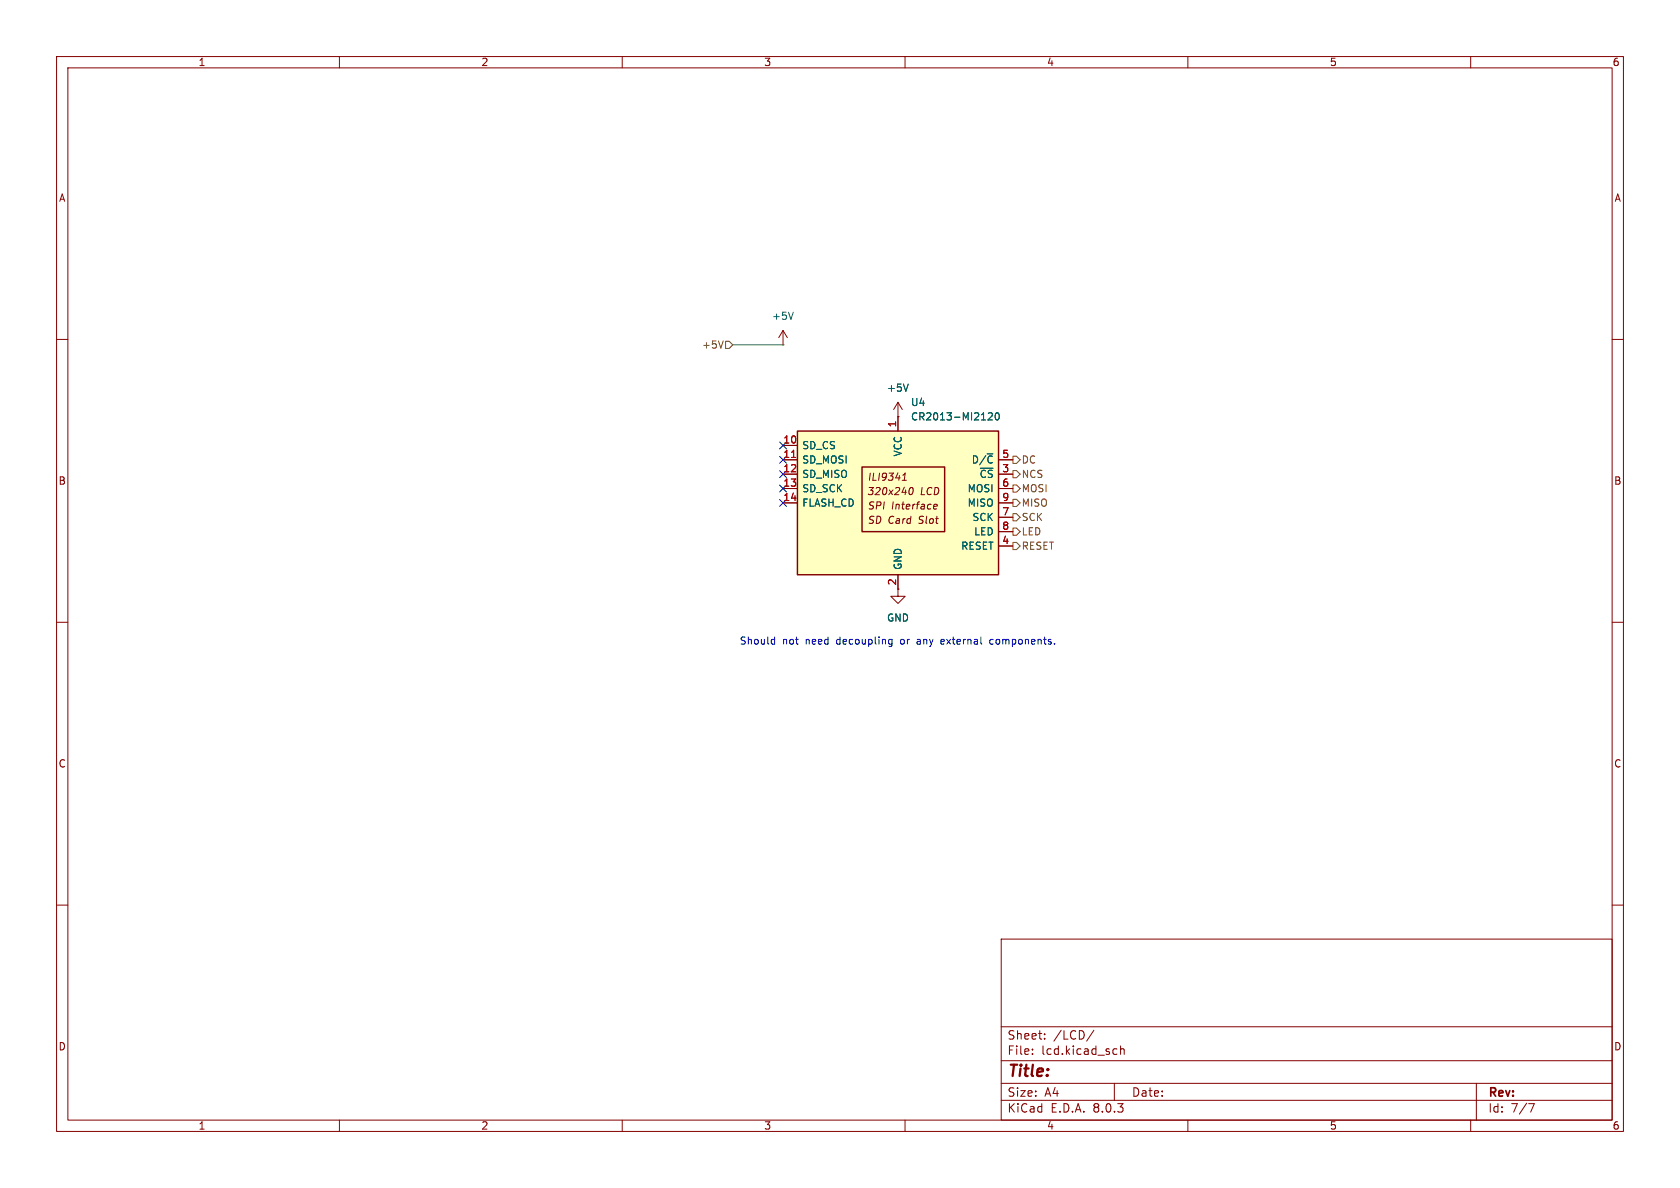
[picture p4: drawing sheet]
<svg xmlns="http://www.w3.org/2000/svg" width="297mm" height="210mm" viewBox="0 0 297 210" stroke-linecap="round" stroke-linejoin="round" font-family="sans-serif">
<g fill="none" stroke="#840000" stroke-width=".18">
<path d="M10 10h277v190h-277zM12 12h273v186h-273zM60 10v2M110 10v2M160 10v2M210 10v2M260 10v2M10 60h2M138.4 58.4l-.7 1.3M138.4 58.4v2.6M138.4 58.4l.8 1.3M285 60h2"/>
<path d="M138.4 61h.1M10 110h2M285 110h2M10 160h2M285 160h2M177 166h108v32h-108zM60 198v2M110 198v2M160 198v2M177 194.5h108M177 191.5h108M177 187.5h108"/>
<path d="M177 181.5h108M182.5 186.3v.1M182.5 185.5v.1M184.7 183.6v.1M184.7 182.8v.1M193.4 182.1l-1.3 2M197 191.5v3M197 185.4l.5 .1M197.5 186.3l-.5 .1M198.1 185.5l.2-.1 .4 .1v.9M198.1 184.9v1.5M210 198v2"/>
<path d="M260 198v2M261 191.5v6.5M270.2 195.1h1l-.6 1.5"/>
</g>
<path d="M140.2 55.2l-.4 1.3" fill="none" stroke="#006464" stroke-width=".18"/>
<path d="M141 76.2h35.5v25.4h-35.5z" fill="#ffffc2"/>
<path d="M141 76.2h35.5v25.4h-35.5zM152.4 82.6h14.6v11.4h-14.6z" fill="none" stroke="#840000" stroke-width=".25"/>
<g fill="none" stroke="#840000" stroke-width=".18">
<path d="M138.4 78.7h2.6M158.7 73.7h.1M158.7 71.1v5.1M158.7 71.1l-.7 1.3M158.7 71.1l.8 1.3M138.4 81.3h2.6M138.4 83.8h2.6M138.4 86.4h2.6M138.4 88.9h2.6M159.5 84.9h.7M159.6 84l.4-.4-.1 1.3M160.9 86.3l.3-.1a.75 .75 0 0 1-.3 1.2l-.1-.1-.1-.3z"/>
<path d="M165.1 89.9h.5M165.1 89.3l.2-.2h.2l.2 .2v.1l-.6 .2M176.5 81.3h2.6M176.5 83.8h2.6M176.5 86.4h2.6M176.5 88.9h2.6M176.5 96.5h2.6M176.5 91.4h2.6M176.5 94h2.6M158.7 101.6v3.8h1.3l-1.3 1.3-1.2-1.3h1.2"/>
</g>
<path d="M139.9 80.9h.8" fill="none" stroke="#a90000" stroke-width=".18"/>
<path d="M160.6 67.9l-.5 1.3M174.7 73.1l.5-.1 .2 .3-.7 .9h.7M176.1 73.1l.1-.1a.68 .68 0 0 1 .5 .6 .68 .68 0 0 1-.5 .6l-.1-.1-.2-.3z" fill="none" stroke="#006464" stroke-width=".18"/>
<path d="M127.9 60.3l-.5 1.2M128.3 60.3h.6l.6 .7-.6 .6h-.6zM179.1 80.6h.6l.6 .7-.6 .6h-.6zM179.1 90.8h.6l.6 .6-.6 .7h-.6zM179.1 83.2h.6l.6 .6-.6 .7h-.6zM179.1 93.3h.6l.6 .7-.6 .6h-.6zM179.1 95.9h.6l.6 .6-.6 .7h-.6zM179.1 85.7h.6l.6 .7-.6 .6h-.6zM179.1 88.3h.6l.6 .6-.6 .6h-.6z" fill="none" stroke="#725600" stroke-width=".18"/>
<path d="M136.6 113l.3 .1M136.9 112.6v1.3M136.9 113.8l-.3 .1M157.2 113.8h.5M157.2 113.1h.5M157.7 113v1l-.3 .3-.3-.1M162.3 113l-.1 .1M162.3 113.4l-.2 .2 .2 .3M166.8 113h-.3l-.2 .2 .1 .6 .4 .1M166.9 113.3l-.6 .1M175.6 113.1l-.4-.1-.2 .3 .1 .5h.5" fill="none" stroke="#0000c2" stroke-width=".18"/>
<path d="M129.5 61h8.9" fill="none" stroke="#009600" stroke-width=".18"/>
<path d="M137.8 78.1l1.2 1.2M139 78.1l-1.2 1.2M137.8 80.7l1.2 1.2M137.8 83.2l1.2 1.2M137.8 85.8l1.2 1.2M137.8 88.3l1.2 1.2M139 80.7l-1.2 1.2M139 83.2l-1.2 1.2M139 85.8l-1.2 1.2M139 88.3l-1.2 1.2" fill="none" stroke="#000084" stroke-width=".18"/>
<text font-size="2.8" fill="#840000" x="178" y="190.9">Title:</text>
<g font-size="2.1" fill="#840000">
<text x="178" y="184">Sheet:</text>
<text x="186.2" y="184">/LCD/</text>
<text x="178" y="186.7">File:</text>
<text x="184.1" y="186.7">lcd.kicad_sch</text>
<text x="178" y="196.9">KiCad</text>
<text x="178" y="194.1">Size:</text>
<text x="184.7" y="194.1">A4</text>
<text x="185.7" y="196.9">E.D.A.</text>
<text x="193.3" y="196.9">8.0.3</text>
<text x="200" y="194.1">Date:</text>
<text x="263" y="194.3">Rev:</text>
<text x="263" y="196.9">Id:</text>
<text x="267.1" y="196.9">7/7</text>
</g>
<g font-size="1.8" fill="#840000">
<text x="35" y="11.9">1</text>
<text x="85" y="11.9">2</text>
<text x="135" y="11.9">3</text>
<text x="185" y="11.9">4</text>
<text x="235" y="11.9">5</text>
<text x="285" y="11.9">6</text>
<text x="10.3" y="35.9">A</text>
<text x="285.3" y="35.9">A</text>
<text x="10.3" y="85.9">B</text>
<text x="153.2" y="87.7">320x240</text>
<text x="153.3" y="85.2">ILI9341</text>
<text x="162.7" y="87.7">LCD</text>
<text x="285.3" y="85.9">B</text>
<text x="153.3" y="92.8">SD Card</text>
<text x="153.3" y="90.3">SPI</text>
<text x="157.6" y="90.3">Interface</text>
<text x="162.5" y="92.8">Slot</text>
<text x="158.5" y="103.6" transform="rotate(-90 158.5 103.6)">2</text>
<text x="10.3" y="135.9">C</text>
<text x="285.3" y="135.9">C</text>
<text x="10.3" y="185.9">D</text>
<text x="285.3" y="185.9">D</text>
<text x="35" y="199.9">1</text>
<text x="85" y="199.9">2</text>
<text x="135" y="199.9">3</text>
<text x="185" y="199.9">4</text>
<text x="235" y="199.9">5</text>
<text x="285" y="199.9">6</text>
</g>
<g font-size="1.8" fill="#006464">
<text x="136.4" y="56.7">+5V</text>
<text x="156.7" y="69.4">+5V</text>
<text x="161" y="72">U4</text>
<text x="161" y="74.5">CR2013-MI2120</text>
<text x="141.7" y="79.6">SD_CS</text>
<text x="141.7" y="82.1">SD_MOSI</text>
<text x="159.6" y="80.8" transform="rotate(-90 159.6 80.8)">VCC</text>
<text x="171.7" y="82.1">D/~{C}</text>
<text x="141.7" y="84.7">SD_MISO</text>
<text x="141.7" y="87.2">SD_SCK</text>
<text x="141.7" y="89.8">FLASH_CD</text>
<text x="171" y="87.2">MOSI</text>
<text x="171" y="89.8">MISO</text>
<text x="173.1" y="84.7">~{CS}</text>
<text x="171.8" y="92.3">SCK</text>
<text x="172.1" y="94.8">LED</text>
<text x="159.6" y="100.8" transform="rotate(-90 159.6 100.8)">GND</text>
<text x="169.8" y="97.4">RESET</text>
<text x="156.7" y="110.1">GND</text>
</g>
<g font-size="1.8" fill="#725600">
<text x="124" y="61.8">+5V</text>
<text x="180.5" y="82.1">DC</text>
<text x="180.5" y="84.7">NCS</text>
<text x="180.5" y="87.2">MOSI</text>
<text x="180.5" y="89.8">MISO</text>
<text x="180.5" y="92.3">SCK</text>
<text x="180.5" y="94.8">LED</text>
<text x="180.5" y="97.4">RESET</text>
</g>
<g font-size="1.8" fill="#a90000">
<text x="158.5" y="75.6" transform="rotate(-90 158.5 75.6)">1</text>
<text x="138.4" y="78.5">10</text>
<text x="138.4" y="81">11</text>
<text x="138.4" y="83.6">12</text>
<text x="177.1" y="83.6">3</text>
<text x="177.1" y="81">5</text>
<text x="138.4" y="86.1">13</text>
<text x="138.4" y="88.6">14</text>
<text x="177.1" y="86.1">6</text>
<text x="177.1" y="88.6">9</text>
<text x="177.1" y="91.2">7</text>
<text x="177.1" y="93.7">8</text>
<text x="177.1" y="96.3">4</text>
</g>
<g font-size="1.8" fill="#0000c2">
<text x="130.7" y="114.2">Should</text>
<text x="138.3" y="114.2">not</text>
<text x="142.5" y="114.2">need</text>
<text x="148.2" y="114.2">decoupling</text>
<text x="159.7" y="114.2">or</text>
<text x="162.8" y="114.2">any</text>
<text x="167.2" y="114.2">external</text>
<text x="176.1" y="114.2">components.</text>
</g>
</svg>
